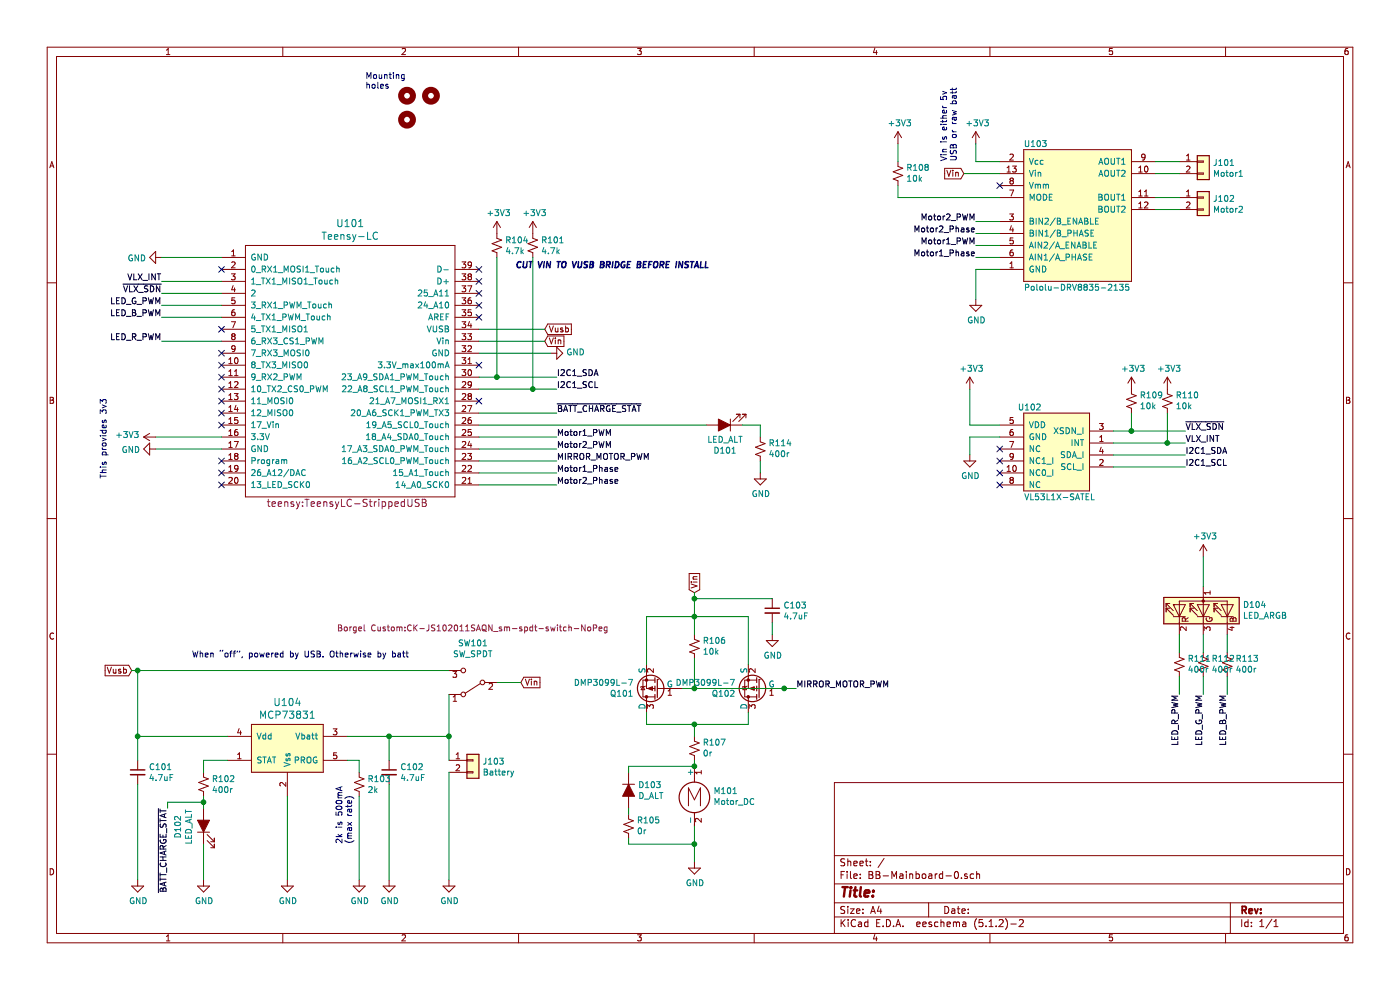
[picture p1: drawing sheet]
EESchema Schematic File Version 4
LIBS:BB-Mainboard-0-cache
EELAYER 29 0
EELAYER END
$Descr A4 11693 8268
encoding utf-8
Sheet 1 1
Title ""
Date ""
Rev ""
Comp ""
Comment1 ""
Comment2 ""
Comment3 ""
Comment4 ""
$EndDescr
$Comp
L teensy:Teensy-LC U101
U 1 1
P 2900 3100
F 0 "U101" H 2925 4337 60  0000 C CNN
F 1 "Teensy-LC" H 2925 4231 60  0000 C CNN
F 2 "teensy:TeensyLC-StrippedUSB" H 2900 2000 60  0000 C CNN
F 3 "" H 2900 2550 60  0000 C CNN
	1    2900 3100
	1    0    0    -1  
$EndComp
$Comp
L Borgel_Custom:Pololu-DRV8835-2135 U103
U 1 1
P 9000 1650
F 0 "U103" H 8550 2100 50  0000 L CNN
F 1 "Pololu-DRV8835-2135" H 8550 900 50  0000 L CNN
F 2 "Borgel Custom:Pololu-DRV8835-Carrier" H 9000 1650 50  0001 C CNN
F 3 "" H 9000 1650 50  0001 C CNN
	1    9000 1650
	1    0    0    -1  
$EndComp
$Comp
L Borgel_Custom:VL53L1X-SATEL U102
U 1 1
P 8800 3750
F 0 "U102" H 8600 4100 50  0000 C CNN
F 1 "VL53L1X-SATEL" H 8850 3350 50  0000 C CNN
F 2 "Connector_PinSocket_2.54mm:PinSocket_2x05_P2.54mm_Vertical" H 9150 3500 50  0001 C CNN
F 3 "" H 9150 3500 50  0001 C CNN
	1    8800 3750
	1    0    0    -1  
$EndComp
$Comp
L Device:LED_ALT D101
U 1 1
P 6050 3550
F 0 "D101" H 6043 3766 50  0000 C CNN
F 1 "LED_ALT" H 6043 3675 50  0000 C CNN
F 2 "Borgel Custom:LED_0603_SmallSilk" H 6050 3550 50  0001 C CNN
F 3 "~" H 6050 3550 50  0001 C CNN
	1    6050 3550
	-1   0    0    1   
$EndComp
NoConn ~ 1850 3850
$Comp
L power:GND #PWR0101
U 1 1
P 4600 2950
F 0 "#PWR0101" H 4600 2700 50  0001 C CNN
F 1 "GND" V 4605 2822 50  0000 R CNN
F 2 "" H 4600 2950 50  0001 C CNN
F 3 "" H 4600 2950 50  0001 C CNN
	1    4600 2950
	0    -1   -1   0   
$EndComp
$Comp
L power:GND #PWR0102
U 1 1
P 1300 3750
F 0 "#PWR0102" H 1300 3500 50  0001 C CNN
F 1 "GND" V 1305 3622 50  0000 R CNN
F 2 "" H 1300 3750 50  0001 C CNN
F 3 "" H 1300 3750 50  0001 C CNN
	1    1300 3750
	0    1    1    0   
$EndComp
$Comp
L power:GND #PWR0103
U 1 1
P 1350 2150
F 0 "#PWR0103" H 1350 1900 50  0001 C CNN
F 1 "GND" V 1355 2022 50  0000 R CNN
F 2 "" H 1350 2150 50  0001 C CNN
F 3 "" H 1350 2150 50  0001 C CNN
	1    1350 2150
	0    1    1    0   
$EndComp
Wire Wire Line
	1350 2150 1850 2150
Wire Wire Line
	1300 3750 1850 3750
Wire Wire Line
	4000 2950 4600 2950
Wire Wire Line
	1850 3650 1300 3650
$Comp
L Connector_Generic:Conn_01x02 J101
U 1 1
P 10050 1350
F 0 "J101" H 10130 1342 50  0000 L CNN
F 1 "Motor1" H 10130 1251 50  0000 L CNN
F 2 "Connector_PinSocket_2.54mm:PinSocket_1x02_P2.54mm_Vertical" H 10050 1350 50  0001 C CNN
F 3 "~" H 10050 1350 50  0001 C CNN
	1    10050 1350
	1    0    0    -1  
$EndComp
$Comp
L Connector_Generic:Conn_01x02 J102
U 1 1
P 10050 1650
F 0 "J102" H 10130 1642 50  0000 L CNN
F 1 "Motor2" H 10130 1551 50  0000 L CNN
F 2 "Connector_PinSocket_2.54mm:PinSocket_1x02_P2.54mm_Vertical" H 10050 1650 50  0001 C CNN
F 3 "~" H 10050 1650 50  0001 C CNN
	1    10050 1650
	1    0    0    -1  
$EndComp
Wire Wire Line
	9850 1650 9650 1650
Wire Wire Line
	9650 1750 9850 1750
Wire Wire Line
	9850 1450 9650 1450
Wire Wire Line
	9650 1350 9850 1350
$Comp
L Device:R_Small_US R101
U 1 1
P 4450 2050
F 0 "R101" H 4518 2096 50  0000 L CNN
F 1 "4.7k" H 4518 2005 50  0000 L CNN
F 2 "Resistor_SMD:R_0805_2012Metric" H 4450 2050 50  0001 C CNN
F 3 "~" H 4450 2050 50  0001 C CNN
	1    4450 2050
	1    0    0    -1  
$EndComp
$Comp
L Connector_Generic:Conn_01x02 J103
U 1 1
P 3950 6350
F 0 "J103" H 4030 6342 50  0000 L CNN
F 1 "Battery" H 4030 6251 50  0000 L CNN
F 2 "Connector_PinSocket_2.54mm:PinSocket_1x02_P2.54mm_Vertical" H 3950 6350 50  0001 C CNN
F 3 "~" H 3950 6350 50  0001 C CNN
	1    3950 6350
	1    0    0    -1  
$EndComp
$Comp
L Borgel_Custom:MCP73831 U104
U 1 1
P 2400 6250
F 0 "U104" H 2400 6637 60  0000 C CNN
F 1 "MCP73831" H 2400 6531 60  0000 C CNN
F 2 "Package_TO_SOT_SMD:SOT-23-5" H 2450 5750 60  0001 C CNN
F 3 "" H 2400 6350 60  0001 C CNN
	1    2400 6250
	1    0    0    -1  
$EndComp
$Comp
L Switch:SW_SPDT SW101
U 1 1
P 3950 5700
F 0 "SW101" H 3950 5375 50  0000 C CNN
F 1 "SW_SPDT" H 3950 5466 50  0000 C CNN
F 2 "Borgel Custom:CK-JS102011SAQN_sm-spdt-switch-NoPeg" H 3950 5250 50  0000 C CNN
F 3 "~" H 3950 5700 50  0001 C CNN
	1    3950 5700
	-1   0    0    1   
$EndComp
Text GLabel 4550 2750 2    50   Input ~ 0
Vusb
Wire Wire Line
	4000 2750 4550 2750
Text GLabel 1100 5600 0    50   Input ~ 0
Vusb
Text GLabel 4350 5700 2    50   Input ~ 0
Vin
Text Label 1400 6750 3    50   ~ 0
~BATT_CHARGE_STAT
$Comp
L Device:C_Small C101
U 1 1
P 1150 6450
F 0 "C101" H 1242 6496 50  0000 L CNN
F 1 "4.7uF" H 1242 6405 50  0000 L CNN
F 2 "Capacitor_SMD:C_0805_2012Metric" H 1150 6450 50  0001 C CNN
F 3 "~" H 1150 6450 50  0001 C CNN
	1    1150 6450
	1    0    0    -1  
$EndComp
$Comp
L Device:R_Small_US R104
U 1 1
P 4150 2050
F 0 "R104" H 4218 2096 50  0000 L CNN
F 1 "4.7k" H 4218 2005 50  0000 L CNN
F 2 "Resistor_SMD:R_0805_2012Metric" H 4150 2050 50  0001 C CNN
F 3 "~" H 4150 2050 50  0001 C CNN
	1    4150 2050
	1    0    0    -1  
$EndComp
$Comp
L Device:R_Small_US R102
U 1 1
P 1700 6550
F 0 "R102" H 1768 6596 50  0000 L CNN
F 1 "400r" H 1768 6505 50  0000 L CNN
F 2 "Resistor_SMD:R_0805_2012Metric" H 1700 6550 50  0001 C CNN
F 3 "~" H 1700 6550 50  0001 C CNN
	1    1700 6550
	1    0    0    -1  
$EndComp
$Comp
L Device:LED_ALT D102
U 1 1
P 1700 6900
F 0 "D102" H 1693 7116 50  0000 C CNN
F 1 "LED_ALT" H 1693 7025 50  0000 C CNN
F 2 "Borgel Custom:LED_0603_SmallSilk" H 1700 6900 50  0001 C CNN
F 3 "~" H 1700 6900 50  0001 C CNN
	1    1700 6900
	0    -1   -1   0   
$EndComp
Wire Wire Line
	1700 6750 1700 6700
Wire Wire Line
	1900 6350 1700 6350
Wire Wire Line
	1700 6350 1700 6450
$Comp
L power:GND #PWR0105
U 1 1
P 2400 7350
F 0 "#PWR0105" H 2400 7100 50  0001 C CNN
F 1 "GND" H 2405 7177 50  0000 C CNN
F 2 "" H 2400 7350 50  0001 C CNN
F 3 "" H 2400 7350 50  0001 C CNN
	1    2400 7350
	1    0    0    -1  
$EndComp
Wire Wire Line
	2400 7350 2400 6650
Wire Wire Line
	1700 7050 1700 7350
$Comp
L power:GND #PWR0106
U 1 1
P 1700 7350
F 0 "#PWR0106" H 1700 7100 50  0001 C CNN
F 1 "GND" H 1705 7177 50  0000 C CNN
F 2 "" H 1700 7350 50  0001 C CNN
F 3 "" H 1700 7350 50  0001 C CNN
	1    1700 7350
	1    0    0    -1  
$EndComp
$Comp
L power:GND #PWR0107
U 1 1
P 1150 7350
F 0 "#PWR0107" H 1150 7100 50  0001 C CNN
F 1 "GND" H 1155 7177 50  0000 C CNN
F 2 "" H 1150 7350 50  0001 C CNN
F 3 "" H 1150 7350 50  0001 C CNN
	1    1150 7350
	1    0    0    -1  
$EndComp
Wire Wire Line
	1150 6550 1150 7350
Wire Wire Line
	1150 6350 1150 6150
Connection ~ 1150 6150
Wire Wire Line
	1400 6750 1400 6700
Wire Wire Line
	1400 6700 1700 6700
Connection ~ 1700 6700
Wire Wire Line
	1700 6700 1700 6650
Wire Wire Line
	1150 6150 1900 6150
$Comp
L Device:C_Small C102
U 1 1
P 3250 6450
F 0 "C102" H 3342 6496 50  0000 L CNN
F 1 "4.7uF" H 3342 6405 50  0000 L CNN
F 2 "Capacitor_SMD:C_0805_2012Metric" H 3250 6450 50  0001 C CNN
F 3 "~" H 3250 6450 50  0001 C CNN
	1    3250 6450
	1    0    0    -1  
$EndComp
$Comp
L power:GND #PWR0108
U 1 1
P 3250 7350
F 0 "#PWR0108" H 3250 7100 50  0001 C CNN
F 1 "GND" H 3255 7177 50  0000 C CNN
F 2 "" H 3250 7350 50  0001 C CNN
F 3 "" H 3250 7350 50  0001 C CNN
	1    3250 7350
	1    0    0    -1  
$EndComp
Wire Wire Line
	3250 6550 3250 7350
Wire Wire Line
	3250 6350 3250 6150
$Comp
L Device:R_Small_US R103
U 1 1
P 3000 6550
F 0 "R103" H 3068 6596 50  0000 L CNN
F 1 "2k" H 3068 6505 50  0000 L CNN
F 2 "Resistor_SMD:R_0805_2012Metric" H 3000 6550 50  0001 C CNN
F 3 "~" H 3000 6550 50  0001 C CNN
	1    3000 6550
	1    0    0    -1  
$EndComp
Text Notes 2950 7050 1    50   ~ 0
2k is 500mA\n(max rate)
Wire Wire Line
	2900 6350 3000 6350
Wire Wire Line
	3000 6350 3000 6450
$Comp
L power:GND #PWR0109
U 1 1
P 3000 7350
F 0 "#PWR0109" H 3000 7100 50  0001 C CNN
F 1 "GND" H 3005 7177 50  0000 C CNN
F 2 "" H 3000 7350 50  0001 C CNN
F 3 "" H 3000 7350 50  0001 C CNN
	1    3000 7350
	1    0    0    -1  
$EndComp
Wire Wire Line
	3000 7350 3000 6650
Wire Wire Line
	2900 6150 3250 6150
Text Notes 1600 5500 0    50   ~ 0
When “off”, powered by USB. Otherwise by batt
Connection ~ 3250 6150
Wire Wire Line
	3750 6150 3750 6350
Wire Wire Line
	3250 6150 3750 6150
Wire Wire Line
	3750 6450 3750 7350
$Comp
L power:GND #PWR0110
U 1 1
P 3750 7350
F 0 "#PWR0110" H 3750 7100 50  0001 C CNN
F 1 "GND" H 3755 7177 50  0000 C CNN
F 2 "" H 3750 7350 50  0001 C CNN
F 3 "" H 3750 7350 50  0001 C CNN
	1    3750 7350
	1    0    0    -1  
$EndComp
Wire Wire Line
	3750 6150 3750 5800
Connection ~ 3750 6150
Wire Wire Line
	1100 5600 1150 5600
Wire Wire Line
	1150 5600 1150 6150
Wire Wire Line
	1150 5600 3750 5600
Connection ~ 1150 5600
Text Label 4650 3450 0    50   ~ 0
~BATT_CHARGE_STAT
Text Notes 4300 2250 0    50   Italic 10
CUT VIN TO VUSB BRIDGE BEFORE INSTALL
$Comp
L power:+3V3 #PWR0104
U 1 1
P 1300 3650
F 0 "#PWR0104" H 1300 3500 50  0001 C CNN
F 1 "+3V3" V 1315 3778 50  0000 L CNN
F 2 "" H 1300 3650 50  0001 C CNN
F 3 "" H 1300 3650 50  0001 C CNN
	1    1300 3650
	0    -1   -1   0   
$EndComp
Text Notes 900  4000 1    50   ~ 0
This provides 3v3
Text Label 4650 3150 0    50   ~ 0
I2C1_SDA
Text Label 4650 3250 0    50   ~ 0
I2C1_SCL
Text GLabel 4550 2850 2    50   Input ~ 0
Vin
Wire Wire Line
	4000 3150 4150 3150
Wire Wire Line
	4000 3250 4450 3250
$Comp
L power:+3V3 #PWR0111
U 1 1
P 4150 1950
F 0 "#PWR0111" H 4150 1800 50  0001 C CNN
F 1 "+3V3" H 4165 2123 50  0000 C CNN
F 2 "" H 4150 1950 50  0001 C CNN
F 3 "" H 4150 1950 50  0001 C CNN
	1    4150 1950
	1    0    0    -1  
$EndComp
Wire Wire Line
	4450 2150 4450 3250
Connection ~ 4450 3250
Wire Wire Line
	4450 3250 4650 3250
Wire Wire Line
	4150 2150 4150 3150
Connection ~ 4150 3150
Wire Wire Line
	4150 3150 4650 3150
$Comp
L power:+3V3 #PWR0112
U 1 1
P 4450 1950
F 0 "#PWR0112" H 4450 1800 50  0001 C CNN
F 1 "+3V3" H 4465 2123 50  0000 C CNN
F 2 "" H 4450 1950 50  0001 C CNN
F 3 "" H 4450 1950 50  0001 C CNN
	1    4450 1950
	1    0    0    -1  
$EndComp
Text Label 9900 3800 0    50   ~ 0
I2C1_SDA
Text Label 9900 3900 0    50   ~ 0
I2C1_SCL
NoConn ~ 8350 3750
$Comp
L power:+3V3 #PWR0113
U 1 1
P 9450 3250
F 0 "#PWR0113" H 9450 3100 50  0001 C CNN
F 1 "+3V3" H 9465 3423 50  0000 C CNN
F 2 "" H 9450 3250 50  0001 C CNN
F 3 "" H 9450 3250 50  0001 C CNN
	1    9450 3250
	1    0    0    -1  
$EndComp
$Comp
L power:+3V3 #PWR0114
U 1 1
P 8150 1200
F 0 "#PWR0114" H 8150 1050 50  0001 C CNN
F 1 "+3V3" H 8165 1373 50  0000 C CNN
F 2 "" H 8150 1200 50  0001 C CNN
F 3 "" H 8150 1200 50  0001 C CNN
	1    8150 1200
	1    0    0    -1  
$EndComp
$Comp
L power:GND #PWR0115
U 1 1
P 8100 3800
F 0 "#PWR0115" H 8100 3550 50  0001 C CNN
F 1 "GND" H 8105 3627 50  0000 C CNN
F 2 "" H 8100 3800 50  0001 C CNN
F 3 "" H 8100 3800 50  0001 C CNN
	1    8100 3800
	1    0    0    -1  
$EndComp
Text GLabel 8050 1450 0    50   Input ~ 0
Vin
NoConn ~ 8350 1550
Text Notes 8000 1350 1    50   ~ 0
Vin is either 5v\nUSB or raw batt
Wire Wire Line
	8050 1450 8350 1450
Wire Wire Line
	8150 1200 8150 1350
Wire Wire Line
	8150 1350 8350 1350
$Comp
L Device:R_Small_US R108
U 1 1
P 7500 1450
F 0 "R108" H 7432 1404 50  0000 R CNN
F 1 "10k" H 7432 1495 50  0000 R CNN
F 2 "Resistor_SMD:R_0805_2012Metric" H 7500 1450 50  0001 C CNN
F 3 "~" H 7500 1450 50  0001 C CNN
	1    7500 1450
	-1   0    0    1   
$EndComp
$Comp
L power:+3V3 #PWR0116
U 1 1
P 7500 1200
F 0 "#PWR0116" H 7500 1050 50  0001 C CNN
F 1 "+3V3" H 7515 1373 50  0000 C CNN
F 2 "" H 7500 1200 50  0001 C CNN
F 3 "" H 7500 1200 50  0001 C CNN
	1    7500 1200
	1    0    0    -1  
$EndComp
Wire Wire Line
	7500 1200 7500 1350
Wire Wire Line
	7500 1550 7500 1650
Wire Wire Line
	7500 1650 8350 1650
$Comp
L power:GND #PWR0117
U 1 1
P 8150 2500
F 0 "#PWR0117" H 8150 2250 50  0001 C CNN
F 1 "GND" H 8155 2327 50  0000 C CNN
F 2 "" H 8150 2500 50  0001 C CNN
F 3 "" H 8150 2500 50  0001 C CNN
	1    8150 2500
	1    0    0    -1  
$EndComp
Wire Wire Line
	8150 2500 8150 2250
Wire Wire Line
	8150 2250 8350 2250
Text Label 8150 2050 2    50   ~ 0
Motor1_PWM
Text Label 8150 1850 2    50   ~ 0
Motor2_PWM
Text Label 8150 1950 2    50   ~ 0
Motor2_Phase
Text Label 8150 2150 2    50   ~ 0
Motor1_Phase
Wire Wire Line
	8150 2150 8350 2150
Wire Wire Line
	8350 2050 8150 2050
Wire Wire Line
	8150 1950 8350 1950
Wire Wire Line
	8350 1850 8150 1850
Text Label 4650 3650 0    50   ~ 0
Motor1_PWM
Text Label 4650 3750 0    50   ~ 0
Motor2_PWM
Text Label 4650 4050 0    50   ~ 0
Motor2_Phase
Text Label 4650 3950 0    50   ~ 0
Motor1_Phase
Wire Wire Line
	4650 3650 4000 3650
Wire Wire Line
	4000 3750 4650 3750
Wire Wire Line
	4650 3950 4000 3950
Wire Wire Line
	4000 4050 4650 4050
Wire Wire Line
	4650 3450 4000 3450
$Comp
L Device:R_Small_US R109
U 1 1
P 9450 3350
F 0 "R109" H 9382 3304 50  0000 R CNN
F 1 "10k" H 9382 3395 50  0000 R CNN
F 2 "Resistor_SMD:R_0805_2012Metric" H 9450 3350 50  0001 C CNN
F 3 "~" H 9450 3350 50  0001 C CNN
	1    9450 3350
	-1   0    0    1   
$EndComp
Wire Wire Line
	9450 3450 9450 3600
Wire Wire Line
	9450 3600 9300 3600
$Comp
L power:+3V3 #PWR0118
U 1 1
P 9750 3250
F 0 "#PWR0118" H 9750 3100 50  0001 C CNN
F 1 "+3V3" H 9765 3423 50  0000 C CNN
F 2 "" H 9750 3250 50  0001 C CNN
F 3 "" H 9750 3250 50  0001 C CNN
	1    9750 3250
	1    0    0    -1  
$EndComp
$Comp
L Device:R_Small_US R110
U 1 1
P 9750 3350
F 0 "R110" H 9682 3304 50  0000 R CNN
F 1 "10k" H 9682 3395 50  0000 R CNN
F 2 "Resistor_SMD:R_0805_2012Metric" H 9750 3350 50  0001 C CNN
F 3 "~" H 9750 3350 50  0001 C CNN
	1    9750 3350
	-1   0    0    1   
$EndComp
Wire Wire Line
	9750 3450 9750 3700
Wire Wire Line
	9750 3700 9300 3700
Wire Wire Line
	8350 3650 8100 3650
Wire Wire Line
	8100 3650 8100 3800
$Comp
L power:+3V3 #PWR0119
U 1 1
P 8100 3250
F 0 "#PWR0119" H 8100 3100 50  0001 C CNN
F 1 "+3V3" H 8115 3423 50  0000 C CNN
F 2 "" H 8100 3250 50  0001 C CNN
F 3 "" H 8100 3250 50  0001 C CNN
	1    8100 3250
	1    0    0    -1  
$EndComp
Wire Wire Line
	8100 3250 8100 3550
Wire Wire Line
	8100 3550 8350 3550
NoConn ~ 8350 3850
NoConn ~ 8350 3950
Text Label 9900 3700 0    50   ~ 0
VLX_INT
Text Label 9900 3600 0    50   ~ 0
~VLX_SDN
Wire Wire Line
	9300 3800 9900 3800
Wire Wire Line
	9750 3700 9900 3700
Connection ~ 9750 3700
Wire Wire Line
	9900 3600 9450 3600
Connection ~ 9450 3600
Wire Wire Line
	9300 3900 9900 3900
Text Label 1350 2350 2    50   ~ 0
VLX_INT
Text Label 1350 2450 2    50   ~ 0
~VLX_SDN
Wire Wire Line
	1350 2350 1850 2350
Wire Wire Line
	1850 2450 1350 2450
$Comp
L Device:LED_ARGB D104
U 1 1
P 10050 5100
F 0 "D104" V 10096 4770 50  0000 R CNN
F 1 "LED_ARGB" V 10005 4770 50  0000 R CNN
F 2 "LED_SMD:LED_Kingbright_AAA3528ESGCT" H 10050 5050 50  0001 C CNN
F 3 "~" H 10050 5050 50  0001 C CNN
	1    10050 5100
	0    -1   -1   0   
$EndComp
$Comp
L power:+3V3 #PWR0120
U 1 1
P 10050 4650
F 0 "#PWR0120" H 10050 4500 50  0001 C CNN
F 1 "+3V3" H 10065 4823 50  0000 C CNN
F 2 "" H 10050 4650 50  0001 C CNN
F 3 "" H 10050 4650 50  0001 C CNN
	1    10050 4650
	1    0    0    -1  
$EndComp
Wire Wire Line
	10050 4650 10050 4900
$Comp
L Device:R_Small_US R113
U 1 1
P 10250 5550
F 0 "R113" H 10182 5504 50  0000 R CNN
F 1 "400r" H 10182 5595 50  0000 R CNN
F 2 "Resistor_SMD:R_0805_2012Metric" H 10250 5550 50  0001 C CNN
F 3 "~" H 10250 5550 50  0001 C CNN
	1    10250 5550
	-1   0    0    1   
$EndComp
$Comp
L Device:R_Small_US R112
U 1 1
P 10050 5550
F 0 "R112" H 9982 5504 50  0000 R CNN
F 1 "400r" H 9982 5595 50  0000 R CNN
F 2 "Resistor_SMD:R_0805_2012Metric" H 10050 5550 50  0001 C CNN
F 3 "~" H 10050 5550 50  0001 C CNN
	1    10050 5550
	-1   0    0    1   
$EndComp
$Comp
L Device:R_Small_US R111
U 1 1
P 9850 5550
F 0 "R111" H 9782 5504 50  0000 R CNN
F 1 "400r" H 9782 5595 50  0000 R CNN
F 2 "Resistor_SMD:R_0805_2012Metric" H 9850 5550 50  0001 C CNN
F 3 "~" H 9850 5550 50  0001 C CNN
	1    9850 5550
	-1   0    0    1   
$EndComp
Text Label 9850 5800 3    50   ~ 0
LED_R_PWM
Text Label 10050 5800 3    50   ~ 0
LED_G_PWM
Text Label 10250 5800 3    50   ~ 0
LED_B_PWM
Wire Wire Line
	10050 5800 10050 5650
Wire Wire Line
	10050 5450 10050 5300
Wire Wire Line
	9850 5300 9850 5450
Wire Wire Line
	9850 5650 9850 5800
Wire Wire Line
	10250 5800 10250 5650
Wire Wire Line
	10250 5450 10250 5300
Text Label 1350 2850 2    50   ~ 0
LED_R_PWM
Text Label 1350 2550 2    50   ~ 0
LED_G_PWM
Text Label 1350 2650 2    50   ~ 0
LED_B_PWM
$Comp
L Borgel_Custom:DMP3099L-7 Q102
U 1 1
P 6350 5750
F 0 "Q102" H 6556 5796 50  0000 L CNN
F 1 "DMP3099L-7" H 6556 5705 50  0000 L CNN
F 2 "Package_TO_SOT_SMD:SOT-23" H 6600 6050 50  0001 C CNN
F 3 "" H 6350 5750 50  0001 C CNN
F 4 "DMP3099L-7DICT-ND" H 6450 6100 60  0001 C CNN "DigiKey"
	1    6350 5750
	-1   0    0    1   
$EndComp
$Comp
L Borgel_Custom:DMP3099L-7 Q101
U 1 1
P 5500 5750
F 0 "Q101" H 5706 5796 50  0000 L CNN
F 1 "DMP3099L-7" H 5706 5705 50  0000 L CNN
F 2 "Package_TO_SOT_SMD:SOT-23" H 5750 6050 50  0001 C CNN
F 3 "" H 5500 5750 50  0001 C CNN
F 4 "DMP3099L-7DICT-ND" H 5600 6100 60  0001 C CNN "DigiKey"
	1    5500 5750
	-1   0    0    1   
$EndComp
Wire Wire Line
	5700 5750 5800 5750
$Comp
L Device:R_Small_US R106
U 1 1
P 5800 5400
F 0 "R106" H 5732 5354 50  0000 R CNN
F 1 "10k" H 5732 5445 50  0000 R CNN
F 2 "Resistor_SMD:R_0805_2012Metric" H 5800 5400 50  0001 C CNN
F 3 "~" H 5800 5400 50  0001 C CNN
	1    5800 5400
	-1   0    0    1   
$EndComp
Text GLabel 5800 4950 1    50   Input ~ 0
Vin
Wire Wire Line
	5800 5300 5800 5150
Wire Wire Line
	5800 5150 5400 5150
Wire Wire Line
	5400 5150 5400 5550
Wire Wire Line
	5800 5500 5800 5750
Connection ~ 5800 5750
Wire Wire Line
	5800 5750 6550 5750
Wire Wire Line
	6250 5550 6250 5150
Wire Wire Line
	6250 5150 5800 5150
Connection ~ 5800 5150
Wire Wire Line
	5800 4950 5800 5000
Wire Wire Line
	6550 5750 6650 5750
Connection ~ 6550 5750
Text Label 6650 5750 0    50   ~ 0
MIRROR_MOTOR_PWM
Text Label 4650 3850 0    50   ~ 0
MIRROR_MOTOR_PWM
$Comp
L Motor:Motor_DC M101
U 1 1
P 5800 6600
F 0 "M101" H 5958 6596 50  0000 L CNN
F 1 "Motor_DC" H 5958 6505 50  0000 L CNN
F 2 "Connector_PinSocket_2.54mm:PinSocket_1x02_P2.54mm_Vertical" H 5800 6510 50  0001 C CNN
F 3 "~" H 5800 6510 50  0001 C CNN
	1    5800 6600
	1    0    0    -1  
$EndComp
Wire Wire Line
	5400 5950 5400 6050
Wire Wire Line
	5400 6050 5800 6050
Wire Wire Line
	5800 6050 6250 6050
Wire Wire Line
	6250 6050 6250 5950
Connection ~ 5800 6050
$Comp
L power:GND #PWR0121
U 1 1
P 5800 7200
F 0 "#PWR0121" H 5800 6950 50  0001 C CNN
F 1 "GND" H 5805 7027 50  0000 C CNN
F 2 "" H 5800 7200 50  0001 C CNN
F 3 "" H 5800 7200 50  0001 C CNN
	1    5800 7200
	1    0    0    -1  
$EndComp
$Comp
L Device:R_Small_US R107
U 1 1
P 5800 6250
F 0 "R107" H 5732 6204 50  0000 R CNN
F 1 "0r" H 5732 6295 50  0000 R CNN
F 2 "Resistor_SMD:R_1206_3216Metric" H 5800 6250 50  0001 C CNN
F 3 "~" H 5800 6250 50  0001 C CNN
	1    5800 6250
	-1   0    0    1   
$EndComp
Wire Wire Line
	5800 6350 5800 6400
Wire Wire Line
	5800 6050 5800 6150
$Comp
L Device:D_ALT D103
U 1 1
P 5250 6600
F 0 "D103" V 5204 6679 50  0000 L CNN
F 1 "D_ALT" V 5295 6679 50  0000 L CNN
F 2 "Diode_SMD:D_0805_2012Metric" H 5250 6600 50  0001 C CNN
F 3 "~" H 5250 6600 50  0001 C CNN
	1    5250 6600
	0    1    1    0   
$EndComp
Wire Wire Line
	5250 6400 5800 6400
Connection ~ 5800 6400
$Comp
L Device:R_Small_US R105
U 1 1
P 5250 6900
F 0 "R105" H 5182 6854 50  0000 R CNN
F 1 "0r" H 5182 6945 50  0000 R CNN
F 2 "Resistor_SMD:R_0805_2012Metric" H 5250 6900 50  0001 C CNN
F 3 "~" H 5250 6900 50  0001 C CNN
	1    5250 6900
	-1   0    0    1   
$EndComp
Wire Wire Line
	5800 7050 5800 7200
Wire Wire Line
	5250 7000 5250 7050
Wire Wire Line
	5250 7050 5800 7050
Wire Wire Line
	5800 6900 5800 7050
Connection ~ 5800 7050
Wire Wire Line
	5250 6750 5250 6800
Wire Wire Line
	5250 6400 5250 6450
$Comp
L Device:C_Small C103
U 1 1
P 6450 5100
F 0 "C103" H 6542 5146 50  0000 L CNN
F 1 "4.7uF" H 6542 5055 50  0000 L CNN
F 2 "Capacitor_SMD:C_0805_2012Metric" H 6450 5100 50  0001 C CNN
F 3 "~" H 6450 5100 50  0001 C CNN
	1    6450 5100
	1    0    0    -1  
$EndComp
Wire Wire Line
	6450 5000 5800 5000
Connection ~ 5800 5000
Wire Wire Line
	5800 5000 5800 5150
$Comp
L power:GND #PWR0122
U 1 1
P 6450 5300
F 0 "#PWR0122" H 6450 5050 50  0001 C CNN
F 1 "GND" H 6455 5127 50  0000 C CNN
F 2 "" H 6450 5300 50  0001 C CNN
F 3 "" H 6450 5300 50  0001 C CNN
	1    6450 5300
	1    0    0    -1  
$EndComp
Wire Wire Line
	6450 5200 6450 5300
Wire Wire Line
	1350 2850 1850 2850
Wire Wire Line
	4650 3850 4000 3850
Wire Wire Line
	1350 2650 1850 2650
Wire Wire Line
	1850 2550 1350 2550
$Comp
L Device:R_Small_US R114
U 1 1
P 6350 3750
F 0 "R114" H 6282 3704 50  0000 R CNN
F 1 "400r" H 6282 3795 50  0000 R CNN
F 2 "Resistor_SMD:R_0805_2012Metric" H 6350 3750 50  0001 C CNN
F 3 "~" H 6350 3750 50  0001 C CNN
	1    6350 3750
	-1   0    0    1   
$EndComp
$Comp
L power:GND #PWR0123
U 1 1
P 6350 3950
F 0 "#PWR0123" H 6350 3700 50  0001 C CNN
F 1 "GND" H 6355 3777 50  0000 C CNN
F 2 "" H 6350 3950 50  0001 C CNN
F 3 "" H 6350 3950 50  0001 C CNN
	1    6350 3950
	1    0    0    -1  
$EndComp
Wire Wire Line
	6350 3950 6350 3850
Wire Wire Line
	6350 3650 6350 3550
Wire Wire Line
	6350 3550 6200 3550
Wire Wire Line
	5900 3550 4000 3550
$Comp
L Mechanical:MountingHole H101
U 1 1
P 3400 800
F 0 "H101" H 3500 846 50  0001 L CNN
F 1 "MountingHole" H 3500 755 50  0001 L CNN
F 2 "MountingHole:MountingHole_2.2mm_M2" H 3400 800 50  0001 C CNN
F 3 "~" H 3400 800 50  0001 C CNN
	1    3400 800 
	1    0    0    -1  
$EndComp
$Comp
L Mechanical:MountingHole H102
U 1 1
P 3400 1000
F 0 "H102" H 3500 1046 50  0001 L CNN
F 1 "MountingHole" H 3500 955 50  0001 L CNN
F 2 "MountingHole:MountingHole_2.2mm_M2" H 3400 1000 50  0001 C CNN
F 3 "~" H 3400 1000 50  0001 C CNN
	1    3400 1000
	1    0    0    -1  
$EndComp
$Comp
L Mechanical:MountingHole H103
U 1 1
P 3600 800
F 0 "H103" H 3700 846 50  0001 L CNN
F 1 "MountingHole" H 3700 755 50  0001 L CNN
F 2 "MountingHole:MountingHole_2.2mm_M2" H 3600 800 50  0001 C CNN
F 3 "~" H 3600 800 50  0001 C CNN
	1    3600 800 
	1    0    0    -1  
$EndComp
NoConn ~ 1850 2950
NoConn ~ 1850 2750
NoConn ~ 1850 2250
NoConn ~ 1850 3050
NoConn ~ 1850 3150
NoConn ~ 1850 3250
NoConn ~ 1850 3350
NoConn ~ 1850 3450
NoConn ~ 1850 3950
NoConn ~ 1850 4050
NoConn ~ 4000 3350
NoConn ~ 4000 3050
NoConn ~ 4000 2650
NoConn ~ 4000 2550
NoConn ~ 4000 2450
NoConn ~ 4000 2350
NoConn ~ 4000 2250
NoConn ~ 8350 4050
Wire Wire Line
	4150 5700 4350 5700
Text Notes 3050 750  0    50   ~ 0
Mounting\nholes
NoConn ~ 1850 3550
Wire Wire Line
	4550 2850 4000 2850
$EndSCHEMATC
